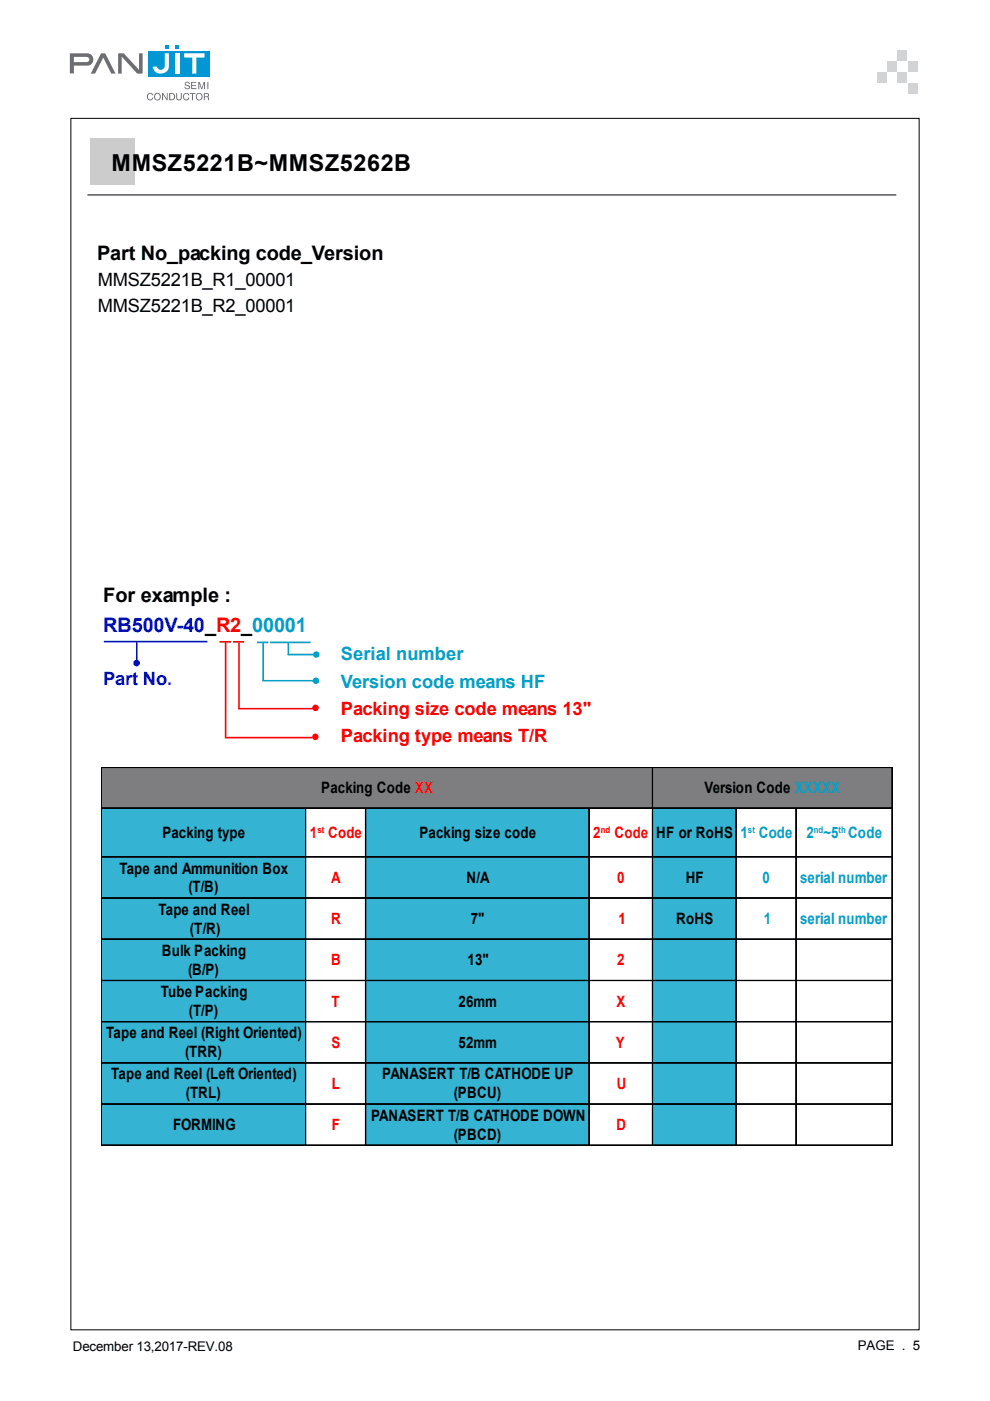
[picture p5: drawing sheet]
<svg xmlns="http://www.w3.org/2000/svg" width="210mm" height="297mm" viewBox="0 0 210 297" stroke-linecap="round" stroke-linejoin="round" font-family="sans-serif">
<path d="M31.4 10.8h13v5.4h-13z" fill="#0096d7"/>
<g fill="#6d6e70">
<path d="M21.4 11.3h.9l2.2 4.3h-.9l-1.7-3.4-1.8 3.4h-.9z" fill-rule="evenodd"/>
<path d="M25 11.3h1.2l3.3 3.5v-3.5h.7v4.3h-1.1l-3.3-3.6v3.6h-.8z" fill-rule="evenodd"/>
</g>
<path d="M34.9 11.3h.9v2.7a1.73 1.73 0 0 1-1.7 1.6 1.73 1.73 0 0 1-1.7-1.5h.8l.3 .5a.83 .83 0 0 0 .9 .2 .83 .83 0 0 0 .5-.7z" fill-rule="evenodd" fill="#fff"/>
<path d="M14.8 11.3h3.7a1.31 1.31 0 0 1 1.3 1.3 1.31 1.31 0 0 1-1.3 1.3h-2.8v1.7h-.9zM15.7 12.1h2.9a.52 .52 0 0 1 .3 .5 .52 .52 0 0 1-.2 .5l-3 .1z" fill-rule="evenodd" fill="#6d6e70"/>
<path d="M37.1 11.3h1v4.3h-1z" fill="#fff"/>
<path d="M39 11.3h4.4v.9h-1.8v3.4h-.8v-3.4h-1.8z" fill-rule="evenodd" fill="#fff"/>
<g fill="#0096d7">
<path d="M35 9.5h.8v.8h-.8z"/>
<path d="M37.1 9.5h.8v.8h-.8z"/>
</g>
<g fill="#6d6e70">
<path d="M39.3 17.5l.7-.1 .2 .4h-.2a.3 .3 0 0 0-.3-.3 .3 .3 0 0 0-.2 .5h.2a.49 .49 0 0 1 .6 .6 .49 .49 0 0 1-.8 .3l-.4-.3v-.2h.2a.33 .33 0 0 0 .4 .4 .33 .33 0 0 0 .2-.5l-.2-.1a.45 .45 0 0 1-.5-.2 .45 .45 0 0 1 .1-.5zM40.5 17.4h1.1v.2h-.9v.4h.9v.2h-.9v.5h.9v.2h-1.1zM42 17.4h.3l.4 1.3 .5-1.3h.3v1.5h-.2v-1.3l-.4 1.3h-.2l-.4-1.3v1.3h-.3zM44 17.4h.2v1.5h-.2z" fill-rule="evenodd"/>
<path d="M31.3 19.9a.66 .66 0 0 1 .7-.2 .66 .66 0 0 1 .5 .5h-.2a.56 .56 0 0 0-1 .2 .56 .56 0 0 0 .7 .7l.3-.4h.2a.73 .73 0 0 1-1.1 .5 .73 .73 0 0 1-.2-1.1zM33 20.1a.6 .6 0 0 0-.1 .8 .6 .6 0 0 0 .9 0 .6 .6 0 0 0-.1-.8l-.3-.2zM32.9 19.9a.75 .75 0 0 1 1.1 .1 .75 .75 0 0 1-.3 1.1 .75 .75 0 0 1-1-.4zM34.3 19.7h.3l.8 1.3v-1.3h.1v1.5h-.2l-.7-1.2v1.2h-.3zM36.1 19.9v1.2a.61 .61 0 0 0 .8-.6 .61 .61 0 0 0-.8-.6zM35.9 19.7h.5a.76 .76 0 0 1 .7 .8 .76 .76 0 0 1-.7 .7h-.5zM37.4 19.7h.2v1a.39 .39 0 0 0 .4 .4 .39 .39 0 0 0 .3-.4v-1h.2v1a.6 .6 0 0 1-.5 .6 .6 .6 0 0 1-.6-.6zM39 19.9a.66 .66 0 0 1 1.1 .3h-.2a.51 .51 0 0 0-.7-.3 .51 .51 0 0 0-.2 .8 .45 .45 0 0 0 .5 .4 .45 .45 0 0 0 .4-.4h.2a.7 .7 0 0 1-.9 .6 .7 .7 0 0 1-.4-1.1zM40.2 19.7h1.2v.2h-.5v1.3h-.2v-1.3h-.5zM41.8 20.1a.57 .57 0 0 0 .1 .9 .57 .57 0 0 0 .8-.3 .55 .55 0 0 0-.2-.7 .55 .55 0 0 0-.7 .1zM41.7 19.9a.75 .75 0 0 1 1.1 .1 .75 .75 0 0 1-.1 1.1 .75 .75 0 0 1-1.1-.2l-.1-.6zM43.4 19.9v.5l.7-.1-.1-.3zM43.2 19.7h.6a.43 .43 0 0 1 .5 .3 .43 .43 0 0 1-.2 .5l.3 .7h-.3l-.1-.5-.3-.1h-.3v.6h-.2z" fill-rule="evenodd"/>
</g>
<path d="M15 25.1h179.9v256.8h-179.9z" fill="none" stroke="#000" stroke-width=".21"/>
<g fill="#d1d3d4">
<path d="M190.4 15.4h1.9v2.1h-1.9z"/>
<path d="M192.6 13h2v2.2h-2z"/>
<path d="M192.6 17.6h2v2.1h-2z"/>
<path d="M186 15.4h2v2.1h-2z"/>
<path d="M188.2 13h2v2.2h-2z"/>
<path d="M190.4 10.6h1.9v2.1h-1.9z"/>
</g>
<path d="M19 29.3h9.5v9.8h-9.5z" fill="#ccc"/>
<path d="M18.5 41.3h171.5" fill="none" stroke="#000" stroke-width=".21"/>
<path d="M22 136h22M29 136v4.5" fill="none" stroke="#00f" stroke-width=".34"/>
<path d="M54.5 136.2h2.4M55.8 136.3v8.1M57.2 136.2h8.7M61 138.8h5.5M61.1 136.2v2.7M55.7 144.3h10.7" fill="none" stroke="#01a0c6" stroke-width=".34"/>
<path d="M46.6 136.1h2.4M47.8 136.1v20.4M49.4 136.1h2.4M50.7 136.2v14.1M47.7 156.4h18.6M50.5 150.3h15.8" fill="none" stroke="#f00" stroke-width=".34"/>
<circle cx="28.9" cy="140.6" r=".53" fill="#00f" stroke="#00f" stroke-width=".34"/>
<g fill="#01a0c6" stroke="#01a0c6" stroke-width=".34">
<circle cx="67.1" cy="138.8" r=".51"/>
<circle cx="67" cy="144.3" r=".51"/>
</g>
<g fill="#f00" stroke="#f00" stroke-width=".34">
<circle cx="66.9" cy="150.1" r=".51"/>
<circle cx="66.9" cy="156.2" r=".51"/>
</g>
<g fill="#7e7e80">
<path d="M21.5 162.7h116.9v8.7h-116.9z"/>
<path d="M138.4 162.7h50.8v8.7h-50.8z"/>
</g>
<g fill="#34b3d2">
<path d="M21.5 171.4h43.3v10.3h-43.3z"/>
<path d="M77.5 171.4h47.4v10.3h-47.4z"/>
<path d="M138.4 171.4h17.7v10.3h-17.7z"/>
<path d="M21.5 181.7h43.3v8.7h-43.3z"/>
<path d="M77.5 181.7h47.4v8.7h-47.4z"/>
<path d="M138.4 181.7h17.7v8.7h-17.7z"/>
<path d="M21.5 190.4h43.3v8.8h-43.3z"/>
<path d="M77.5 190.4h47.4v8.8h-47.4z"/>
<path d="M138.4 190.4h17.7v8.8h-17.7z"/>
<path d="M21.5 199.2h43.3v8.7h-43.3z"/>
<path d="M77.5 199.2h47.4v8.7h-47.4z"/>
<path d="M138.4 199.2h17.7v8.7h-17.7z"/>
<path d="M21.5 207.9h43.3v8.7h-43.3z"/>
<path d="M77.5 207.9h47.4v8.7h-47.4z"/>
<path d="M138.4 207.9h17.7v8.7h-17.7z"/>
<path d="M21.5 216.6h43.3v8.8h-43.3z"/>
<path d="M77.5 216.6h47.4v8.8h-47.4z"/>
<path d="M138.4 216.6h17.7v8.8h-17.7z"/>
<path d="M21.5 225.4h43.3v8.7h-43.3z"/>
<path d="M77.5 225.4h47.4v8.7h-47.4z"/>
<path d="M138.4 225.4h17.7v8.7h-17.7z"/>
<path d="M21.5 234.1h43.3v8.7h-43.3z"/>
<path d="M77.5 234.1h47.4v8.7h-47.4z"/>
<path d="M138.4 234.1h17.7v8.7h-17.7z"/>
</g>
<g fill="none" stroke="#000" stroke-width=".21">
<path d="M21.4 162.7h167.8v80.1h-167.8zM21.4 162.7h167.8M21.4 171.3h167.8M21.4 171.4h167.8M64.8 171.3v71.5M77.5 171.3v71.5M124.9 171.3v71.5M138.3 162.7v80.1M138.4 162.7v80.1M156 171.3v71.5M156.1 171.3v71.5M168.8 171.3v71.5"/>
<path d="M21.4 181.6h167.8M21.4 181.7h167.8M21.4 190.4h167.8M21.4 199.1h167.8M21.4 199.2h167.8M21.4 207.9h167.8M21.4 216.6h167.8M21.4 225.3h167.8M21.4 225.4h167.8M21.4 234.1h167.8"/>
</g>
<text font-size="4.9" x="23.7" y="36.3">MMSZ5221B~MMSZ5262B</text>
<g font-size="4.2">
<text x="20.6" y="55.1">Part No_packing code_Version</text>
<text x="21.9" y="127.6">For example :</text>
</g>
<text font-size="4.2" fill="#00f" x="21.9" y="133.9">RB500V-40_R2_00001</text>
<g font-size="3.9">
<text x="20.8" y="60.7">MMSZ5221B_R1_00001</text>
<text x="20.8" y="66.2">MMSZ5221B_R2_00001</text>
</g>
<g font-size="3.9" fill="#01a0c6">
<text x="72.3" y="140">Serial number</text>
<text x="72.3" y="145.8">Version code means HF</text>
</g>
<text font-size="3.9" fill="#00f" x="21.9" y="145.3">Part No.</text>
<g font-size="3.9" fill="#f00">
<text x="72.3" y="151.6">Packing size code means 13&quot;</text>
<text x="72.3" y="157.4">Packing type means T/R</text>
</g>
<g font-size="3.3">
<text x="68.1" y="168.2">Packing Code XX</text>
<text x="149.4" y="168.2">Version Code XXXXX</text>
<text x="34.4" y="177.7">Packing type</text>
<text x="88.9" y="177.7">Packing size code</text>
<text x="139.2" y="177.7">HF or RoHS</text>
<text x="25.3" y="185.2">Tape and Ammunition Box</text>
<text x="40" y="189.2">(T/B)</text>
<text x="98.9" y="187.2">N/A</text>
<text x="145.4" y="187.2">HF</text>
<text x="33.6" y="193.9">Tape and Reel</text>
<text x="40.3" y="197.9">(T/R)</text>
<text x="99.8" y="195.9">7&quot;</text>
<text x="143.3" y="195.9">RoHS</text>
<text x="34.3" y="202.7">Bulk Packing</text>
<text x="39.9" y="206.7">(B/P)</text>
<text x="99.1" y="204.7">13&quot;</text>
<text x="34.1" y="211.4">Tube Packing</text>
<text x="40.1" y="215.4">(T/P)</text>
<text x="97.2" y="213.4">26mm</text>
<text x="22.5" y="220.1">Tape and Reel (Right Oriented)</text>
<text x="39.3" y="224.1">(TRR)</text>
<text x="97.2" y="222.1">52mm</text>
<text x="23.5" y="228.9">Tape and Reel (Left Oriented)</text>
<text x="39.4" y="232.9">(TRL)</text>
<text x="81" y="228.9">PANASERT T/B CATHODE UP</text>
<text x="96.2" y="232.9">(PBCU)</text>
<text x="36.7" y="239.6">FORMING</text>
<text x="78.7" y="237.6">PANASERT T/B CATHODE DOWN</text>
<text x="96.2" y="241.6">(PBCD)</text>
</g>
<g font-size="3.3" fill="#f00">
<text x="65.7" y="177.7">1 Code</text>
<text x="125.8" y="177.7">2</text>
<text x="130.3" y="177.7">Code</text>
<text x="70.2" y="187.2">A</text>
<text x="130.9" y="187.2">0</text>
<text x="70.2" y="195.9">R</text>
<text x="131.1" y="195.9">1</text>
<text x="70.2" y="204.7">B</text>
<text x="130.9" y="204.7">2</text>
<text x="70.3" y="213.4">T</text>
<text x="130.7" y="213.4">X</text>
<text x="70.3" y="222.1">S</text>
<text x="130.6" y="222.1">Y</text>
<text x="70.4" y="230.9">L</text>
<text x="130.8" y="230.9">U</text>
<text x="70.4" y="239.6">F</text>
<text x="130.7" y="239.6">D</text>
</g>
<g font-size="3.3" fill="#02a0c6">
<text x="157" y="177.7">1 Code</text>
<text x="171" y="177.7">2 ~5 Code</text>
<text x="161.7" y="187.2">0</text>
<text x="169.7" y="187.2">serial number</text>
<text x="161.9" y="195.9">1</text>
<text x="169.7" y="195.9">serial number</text>
</g>
<g font-size="2.8">
<text x="15.5" y="286.4">December 13,2017-REV.08</text>
<text x="181.9" y="286.3">PAGE . 5</text>
</g>
<g font-size="1.9" fill="#f00">
<text x="67.3" y="176.6">st</text>
<text x="127.4" y="176.6">nd</text>
</g>
<g font-size="1.9" fill="#02a0c6">
<text x="158.6" y="176.6">st</text>
<text x="172.6" y="176.6">nd</text>
<text x="177.8" y="176.6">th</text>
</g>
</svg>
